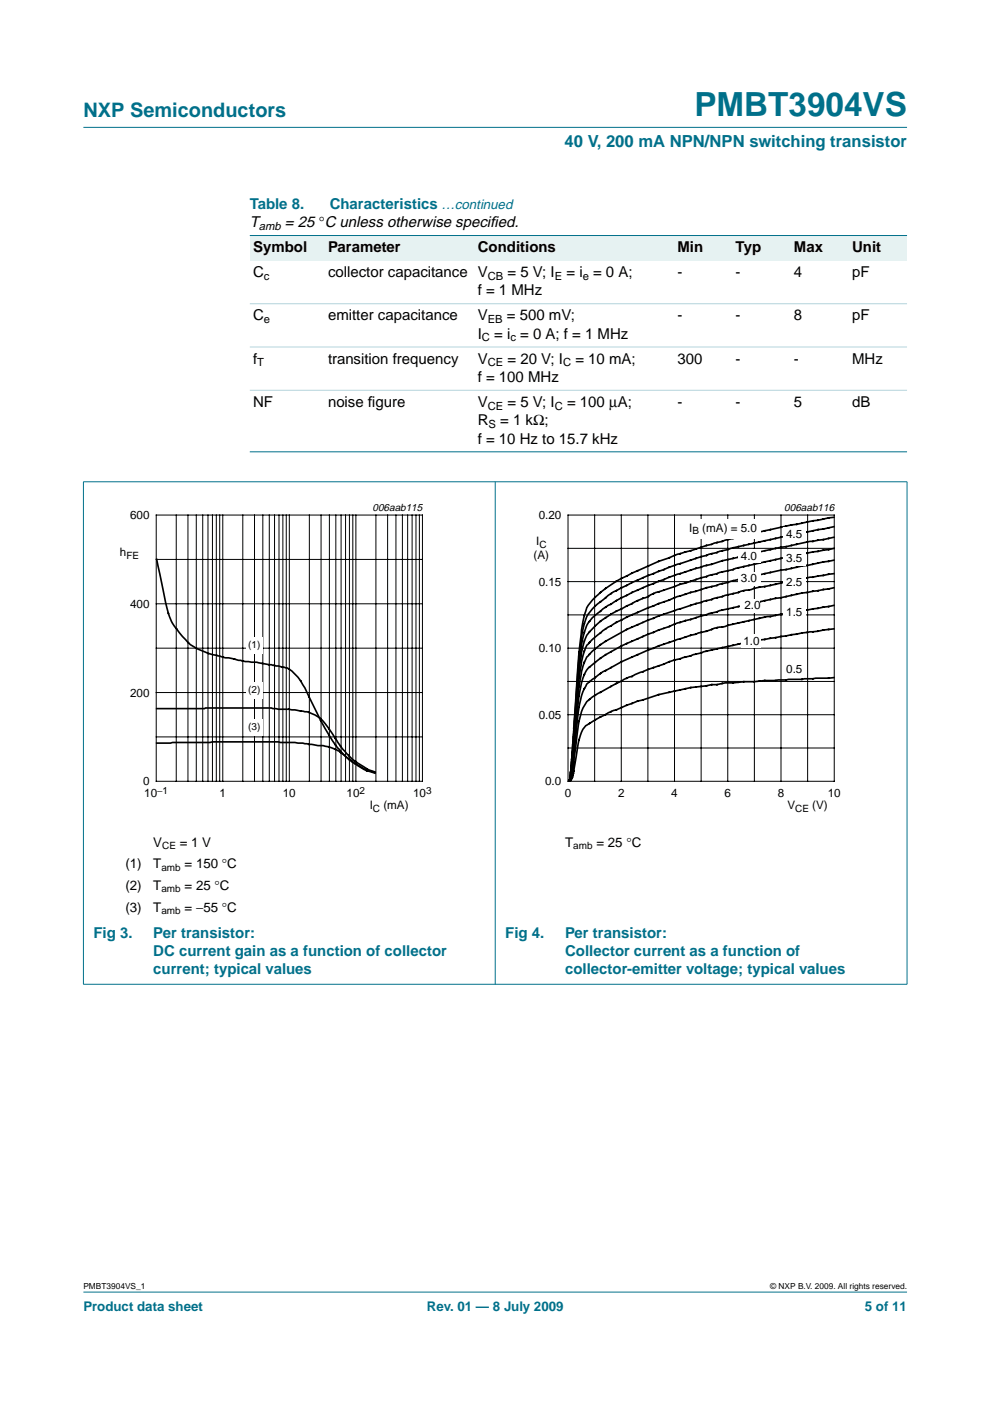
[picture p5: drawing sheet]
<svg xmlns="http://www.w3.org/2000/svg" width="210mm" height="297mm" viewBox="0 0 210 297" stroke-linecap="round" stroke-linejoin="round" font-family="sans-serif">
<g fill="#00708a" stroke="#00708a" stroke-width=".21">
<path d="M17.7 273.9h174.6z"/>
<path d="M17.7 27h174.6z"/>
</g>
<g fill="#e6f2f2">
<path d="M53 49.9h15.8v5.3h-15.8z" fill-rule="evenodd"/>
<path d="M68.8 49.9h31.8v5.3h-31.8z" fill-rule="evenodd"/>
<path d="M100.6 49.9h37v5.3h-37z" fill-rule="evenodd"/>
<path d="M137.6 49.9h5.3v5.3h-5.3z" fill-rule="evenodd"/>
<path d="M142.9 49.9h12.4v5.3h-12.4z" fill-rule="evenodd"/>
<path d="M155.3 49.9h12.3v5.3h-12.3z" fill-rule="evenodd"/>
<path d="M167.6 49.9h12.4v5.3h-12.4z" fill-rule="evenodd"/>
<path d="M180 49.9h12.3v5.3h-12.3z" fill-rule="evenodd"/>
</g>
<g fill="#00708a" stroke="#00708a" stroke-width=".21">
<path d="M53 49.9h139.3z"/>
<path d="M53 95.8h139.3z"/>
<path d="M17.7 102.2v106.4z"/>
<path d="M105 102.1v106.6z"/>
<path d="M192.3 102.2v106.4z"/>
<path d="M17.6 102.1h174.8z"/>
<path d="M17.6 208.7h174.8z"/>
</g>
<g fill="#b3d4db" stroke="#b3d4db" stroke-width=".21">
<path d="M53 64.4h139.3z"/>
<path d="M53 73.6h139.3z"/>
<path d="M53 82.7h139.3z"/>
</g>
<path d="M20.4 106.4h81.9v66.3h-81.9z" fill="none" stroke="#fff" stroke-width=".21"/>
<g fill="none" stroke="#000" stroke-width=".21">
<path d="M33.1 109.2h56.5v56.4h-56.5zM33.1 118.6h56.5M37.4 109.2v56.4M39.9 109.2v56.4M41.6 109.2v56.4M43 109.2v56.4M44.1 109.2v56.4M45 109.2v56.4M45.9 109.2v56.4M46.6 109.2v56.4M47.2 109.2v56.4M51.5 109.2v56.4"/>
<path d="M54 109.2v56.4M55.7 109.2v56.4M57.1 109.2v56.4M58.2 109.2v56.4M59.2 109.2v56.4M60 109.2v56.4M60.7 109.2v56.4M61.3 109.2v56.4M65.6 109.2v56.4M68.1 109.2v56.4M69.8 109.2v56.4M71.2 109.2v56.4"/>
<path d="M72.3 109.2v56.4M73.3 109.2v56.4M74.1 109.2v56.4M74.8 109.2v56.4M75.5 109.2v56.4M79.7 109.2v56.4M82.2 109.2v56.4M83.9 109.2v56.4M85.3 109.2v56.4M86.4 109.2v56.4M87.4 109.2v56.4M88.2 109.2v56.4"/>
<path d="M88.9 109.2v56.4M33.1 128h56.5M33.1 137.4h56.5M33.1 146.8h56.5M33.1 156.2h56.5"/>
</g>
<path d="M33.2 118.6l1.9 9.2a12.8 12.8 0 0 0 4.2 7.8 10.6 10.6 0 0 0 4.9 2.9l3.6 1 1.9 .2a17.7 17.7 0 0 0 4.7 .7l5.9 1.1a5.6 5.6 0 0 1 3.5 2.9l.8 1.5a72.1 72.1 0 0 0 6.8 12.5l.5 .5a12 12 0 0 0 3.5 3M33.2 157.6l11.3-.2 .5-.1h14l.5 .1 4.7 .2 3.2 .5a8.2 8.2 0 0 1 6.1 2.5l1.9 1.3M33.2 150.2l24.4-.1 1.4 .3 2.9 .1a13.3 13.3 0 0 1 4.9 1.1 9.7 9.7 0 0 1 3.7 4 17.4 17.4 0 0 0 8.2 7.8l.8 .3M75.4 161.9l1.8 1.2 2.3 .8M75.4 161.9l2.4 1.4 1.7 .5" fill="none" stroke="#000" stroke-width=".35"/>
<g fill="#fff">
<path d="M52.2 135.1h3.6v3.6h-3.6z"/>
<path d="M52.2 144.6h3.6v3.6h-3.6z"/>
<path d="M52.2 152.5h3.6v3.6h-3.6z"/>
</g>
<path d="M107.7 106.4h81.9v66.3h-81.9z" fill="none" stroke="#fff" stroke-width=".21"/>
<g fill="none" stroke="#000" stroke-width=".21">
<path d="M120.4 109.2h56.5v56.4h-56.5zM120.4 116.3h56.5M126.1 109.2v56.4M131.7 109.2v56.4M137.4 109.2v56.4M143 109.2v56.4M148.7 109.2v56.4M154.3 109.2v56.4M159.9 109.2v56.4M165.6 109.2v56.4M171.2 109.2v56.4M120.4 137.4h56.5"/>
<path d="M120.4 130.4h56.5M120.4 123.3h56.5M120.4 158.6h56.5M120.4 151.5h56.5M120.4 144.5h56.5"/>
</g>
<g fill="none" stroke="#000" stroke-width=".35">
<path d="M176.8 118.8l-11.2 2.1-10.2 2.2-1.1 .4a104.3 104.3 0 0 0-24.2 8.8 26.4 26.4 0 0 0-5.7 4.5 24.8 24.8 0 0 0-1.8 8.4l-1.2 15.9-.5 3.9M176.8 116.3l-10.1 1.8-14.2 3.3-8.3 2.5-5.1 1.7-1.7 .9-2.8 1.1a43.7 43.7 0 0 0-7.3 4.1 9.6 9.6 0 0 0-3.4 4.2 68.8 68.8 0 0 0-1.7 13.6l-1.3 15.5M176.8 113.9l-2.2 .5-2.9 .4-13.5 2.8-.5 .3-4.6 1-2.2 .7-1.7 .4-5 1.6a72.8 72.8 0 0 0-16.4 7.5l-.5 .5a7.5 7.5 0 0 0-3.7 5.6l-1 7.1-1.7 22.5M176.8 111.7l-9 1.7-12.9 2.9-6.2 1.7-5.1 1.6-2.8 1.2a63.6 63.6 0 0 0-11.9 5.4l-1.6 1.4a8.3 8.3 0 0 0-3.9 6.6l-.8 6.8-1.6 22.7M176.8 109.7l-9 1.6-9.6 2.1-.5 .3a89.6 89.6 0 0 0-11.3 3.1l-1.1 .2a92.7 92.7 0 0 0-10.7 4.3 27.3 27.3 0 0 0-9 5.9 5.8 5.8 0 0 0-1.7 3.3 125.3 125.3 0 0 0-1.9 18.5l-1 14.7M176.8 133.3a292 292 0 0 0-19.1 3l-8.5 1.9-7.3 2.1-8.5 3.2-6.1 3.3a7.3 7.3 0 0 0-4.5 6.1l-1.2 9.6-.7 2.9M176.8 128.3l-14.1 2.4-8.4 1.9-.6 .2-2.3 .4-1.6 .6-3.4 .9a78.3 78.3 0 0 0-11.2 4.1l-3.4 1.5-4 2.1-2.2 1.6a3.4 3.4 0 0 0-1.7 2l-.6 1.5-.5 2.4-1.4 13.1-.5 2.2M176.8 124.6l-6.8 1.1-15.7 3.4a108.1 108.1 0 0 0-19.7 6.6l-.6 .2a30.2 30.2 0 0 0-9.3 5.8 12.2 12.2 0 0 0-2 6.3l-1.3 14.3-.5 2.9M176.8 121.6a172.3 172.3 0 0 0-18 3.5l-1.7 .3-6.2 1.7a89.9 89.9 0 0 0-11.2 3.5l-5.1 2.1a36.5 36.5 0 0 0-7.3 4l-1.1 .9a6.5 6.5 0 0 0-2.9 4.8 156 156 0 0 0-1.6 15.5l-.6 5.8-.3 1.7M176.8 143.7l-19.1 .8-2.3 .3h-1.7l-1.7 .4a70.4 70.4 0 0 0-16.2 3.3l-5.7 2.1-4.5 2.4a3.9 3.9 0 0 0-2.5 2.9l-.5 1.6-.9 6a3.3 3.3 0 0 1-.7 1.9h-.3M120.9 165.2l-.1 .2M120.9 164.8l-.1 .6"/>
<path d="M120.9 165l-.1 .4M121 163.7l-.1 1.1M121 163.7l-.2 1.7"/>
</g>
<g fill="#fff">
<path d="M145.6 110.1h15.6v4h-15.6z"/>
<path d="M166.1 111.8h4.7v3h-4.7z"/>
<path d="M166.1 117h4.7v2.9h-4.7z"/>
<path d="M156.6 121.2h4.6v3h-4.6z"/>
<path d="M166.1 122.1h4.7v2.9h-4.7z"/>
<path d="M157 126.9h4.2v3h-4.2z"/>
<path d="M166.1 128.3h4.7v3h-4.7z"/>
<path d="M157 134.5h4.2v2.9h-4.2z"/>
<path d="M166.1 140.4h4.7v2.9h-4.7z"/>
<path d="M156.6 116.4h4.6v2.9h-4.6z"/>
</g>
<text font-size="7.1" fill="#00708a" x="147.2" y="24.7">PMBT3904VS</text>
<text font-size="4.2" fill="#00708a" x="17.7" y="24.9">NXP Semiconductors</text>
<text font-size="3.5" fill="#00708a" x="119.7" y="31.1">40 V, 200 mA NPN/NPN switching transistor</text>
<g font-size="3.2" fill="#00708a">
<text x="53" y="44.3">Table 8.</text>
<text x="69.9" y="44.3">Characteristics …continued</text>
<text x="19.8" y="198.8">Fig 3.</text>
<text x="32.5" y="198.8">Per transistor:</text>
<text x="32.5" y="202.7">DC current gain as a function of collector</text>
<text x="107.1" y="198.8">Fig 4.</text>
<text x="119.8" y="198.8">Per transistor:</text>
<text x="119.8" y="202.7">Collector current as a function of</text>
<text x="32.5" y="206.6">current; typical values</text>
<text x="119.8" y="206.6">collector-emitter voltage; typical values</text>
</g>
<g font-size="3.2">
<text x="53" y="48.2">T</text>
<text x="53.7" y="53.5">Symbol</text>
<text x="60.4" y="48.2">= 25 °C unless otherwise specif</text>
<text x="69.5" y="53.5">Parameter</text>
<text x="101.3" y="53.5">Conditions</text>
<text x="103.9" y="48.2">ied.</text>
<text x="143.6" y="53.5">Min</text>
<text x="156" y="53.5">Typ</text>
<text x="168.3" y="53.5">Max</text>
<text x="180.7" y="53.5">Unit</text>
<text x="53.7" y="58.8">C</text>
<text x="69.5" y="58.8">collector capacitance V</text>
<text x="107.6" y="58.8">= 5 V; I</text>
<text x="120.1" y="58.8">= i = 0 A;</text>
<text x="143.6" y="58.8">-</text>
<text x="156" y="58.8">-</text>
<text x="168.3" y="58.8">4</text>
<text x="180.7" y="58.8">pF</text>
<text x="101.3" y="62.6">f = 1 MHz</text>
<text x="53.7" y="67.9">C</text>
<text x="69.5" y="67.9">emitter capacitance</text>
<text x="101.3" y="71.8">I</text>
<text x="101.3" y="67.9">V</text>
<text x="104.8" y="71.8">= i = 0 A; f = 1 MHz</text>
<text x="107.5" y="67.9">= 500 mV;</text>
<text x="143.6" y="67.9">-</text>
<text x="156" y="67.9">-</text>
<text x="168.3" y="67.9">8</text>
<text x="180.7" y="67.9">pF</text>
<text x="53.7" y="77.1">f</text>
<text x="69.5" y="77.1">transition frequency</text>
<text x="101.3" y="77.1">V</text>
<text x="107.6" y="77.1">= 20 V; I</text>
<text x="122" y="77.1">= 10 mA;</text>
<text x="143.6" y="77.1">300</text>
<text x="156" y="77.1">-</text>
<text x="168.3" y="77.1">-</text>
<text x="180.7" y="77.1">MHz</text>
<text x="101.3" y="81">f = 100 MHz</text>
<text x="53.7" y="86.3">NF</text>
<text x="69.5" y="86.3">noise f</text>
<text x="78" y="86.3">igure</text>
<text x="101.3" y="86.3">V</text>
<text x="107.6" y="86.3">= 5 V; I</text>
<text x="120.2" y="86.3">= 100 µA;</text>
<text x="143.6" y="86.3">-</text>
<text x="156" y="86.3">-</text>
<text x="168.3" y="86.3">5</text>
<text x="180.7" y="86.3">dB</text>
<text x="101.3" y="90.2">R</text>
<text x="101.3" y="94">f = 10 Hz to 15.7 kHz</text>
<text x="106.1" y="90.2">= 1 kΩ;</text>
</g>
<g font-size="2.8">
<text x="32.5" y="179.5">V</text>
<text x="38.1" y="179.5">= 1 V</text>
<text x="119.8" y="179.5">T</text>
<text x="126.4" y="179.5">= 25 °C</text>
<text x="26.6" y="184.1">(1)</text>
<text x="32.5" y="184.1">T</text>
<text x="39.1" y="184.1">= 150 °C</text>
<text x="26.6" y="188.7">(2)</text>
<text x="32.5" y="188.7">T</text>
<text x="39.1" y="188.7">= 25 °C</text>
<text x="26.6" y="193.3">(3)</text>
<text x="32.5" y="193.3">T</text>
<text x="39.1" y="193.3">= −55 °C</text>
</g>
<g font-size="2.8" fill="#00708a">
<text x="17.7" y="278">Product data sheet</text>
<text x="90.5" y="278">Rev. 01 — 8 July 2009</text>
<text x="183.4" y="278">5 of 11</text>
</g>
<g font-size="2.5">
<text x="27.6" y="110">600</text>
<text x="114.2" y="110">0.20</text>
<text x="146.1" y="112.7">I</text>
<text x="148.9" y="112.7">(mA) = 5.0</text>
<text x="25.4" y="118">h</text>
<text x="113.1" y="118.6">(A)</text>
<text x="113.7" y="115.6">I</text>
<text x="157.1" y="118.6">4.0</text>
<text x="166.7" y="114.1">4.5</text>
<text x="166.7" y="119.3">3.5</text>
<text x="114.2" y="124.2">0.15</text>
<text x="157.1" y="123.5">3.0</text>
<text x="166.7" y="124.3">2.5</text>
<text x="27.6" y="128.9">400</text>
<text x="157.8" y="129.2">2.0</text>
<text x="166.7" y="130.6">1.5</text>
<text x="157.6" y="136.7">1.0</text>
<text x="114.2" y="138.3">0.10</text>
<text x="166.7" y="142.7">0.5</text>
<text x="27.6" y="147.7">200</text>
<text x="114.2" y="152.4">0.05</text>
<text x="30.3" y="166.5">0</text>
<text x="115.6" y="166.5">0.0</text>
<text x="30.6" y="169">10</text>
<text x="46.5" y="169">1</text>
<text x="60" y="169">10</text>
<text x="73.5" y="169">10</text>
<text x="78.4" y="171.6">I</text>
<text x="81.3" y="171.6">(mA)</text>
<text x="87.6" y="169">10</text>
<text x="119.7" y="169">0</text>
<text x="131" y="169">2</text>
<text x="142.3" y="169">4</text>
<text x="153.6" y="169">6</text>
<text x="164.9" y="169">8</text>
<text x="167" y="171.6">V</text>
<text x="172.2" y="171.6">(V)</text>
<text x="175.5" y="169">10</text>
</g>
<g font-size="2.4">
<text x="54.9" y="48.7">amb</text>
<text x="56" y="59.3">c</text>
<text x="103.4" y="59.3">CB</text>
<text x="117.6" y="59.3">E</text>
<text x="123.5" y="59.3">e</text>
<text x="56" y="68.5">e</text>
<text x="103.4" y="68.5">EB</text>
<text x="54.6" y="77.7">T</text>
<text x="102.2" y="72.4">C</text>
<text x="103.4" y="77.7">CE</text>
<text x="108.2" y="72.4">c</text>
<text x="119.4" y="77.7">C</text>
<text x="103.4" y="86.8">CE</text>
<text x="117.6" y="86.8">C</text>
<text x="103.6" y="90.7">S</text>
</g>
<g font-size="2.2">
<text x="79" y="108.4">006aab115</text>
<text x="166.3" y="108.4">006aab116</text>
</g>
<g font-size="2.1">
<text x="146.8" y="113.2">B</text>
<text x="26.8" y="118.5">FE</text>
<text x="114.4" y="116.1">C</text>
<text x="52.6" y="137.4">(1)</text>
<text x="52.6" y="147">(2)</text>
<text x="52.6" y="154.8">(3)</text>
<text x="33.3" y="168.3">−1</text>
<text x="76.2" y="168.3">2</text>
<text x="79.1" y="172.1">C</text>
<text x="90.4" y="168.3">3</text>
<text x="168.6" y="172.1">CE</text>
<text x="34.2" y="184.6">amb</text>
<text x="34.4" y="180">CE</text>
<text x="121.5" y="180">amb</text>
<text x="34.2" y="189.2">amb</text>
<text x="34.2" y="193.8">amb</text>
</g>
<g font-size="1.8">
<text x="17.7" y="273.4">PMBT3904VS_1</text>
<text x="163.3" y="273.4">© NXP B.V. 2009. All rights reserved.</text>
</g>
</svg>
